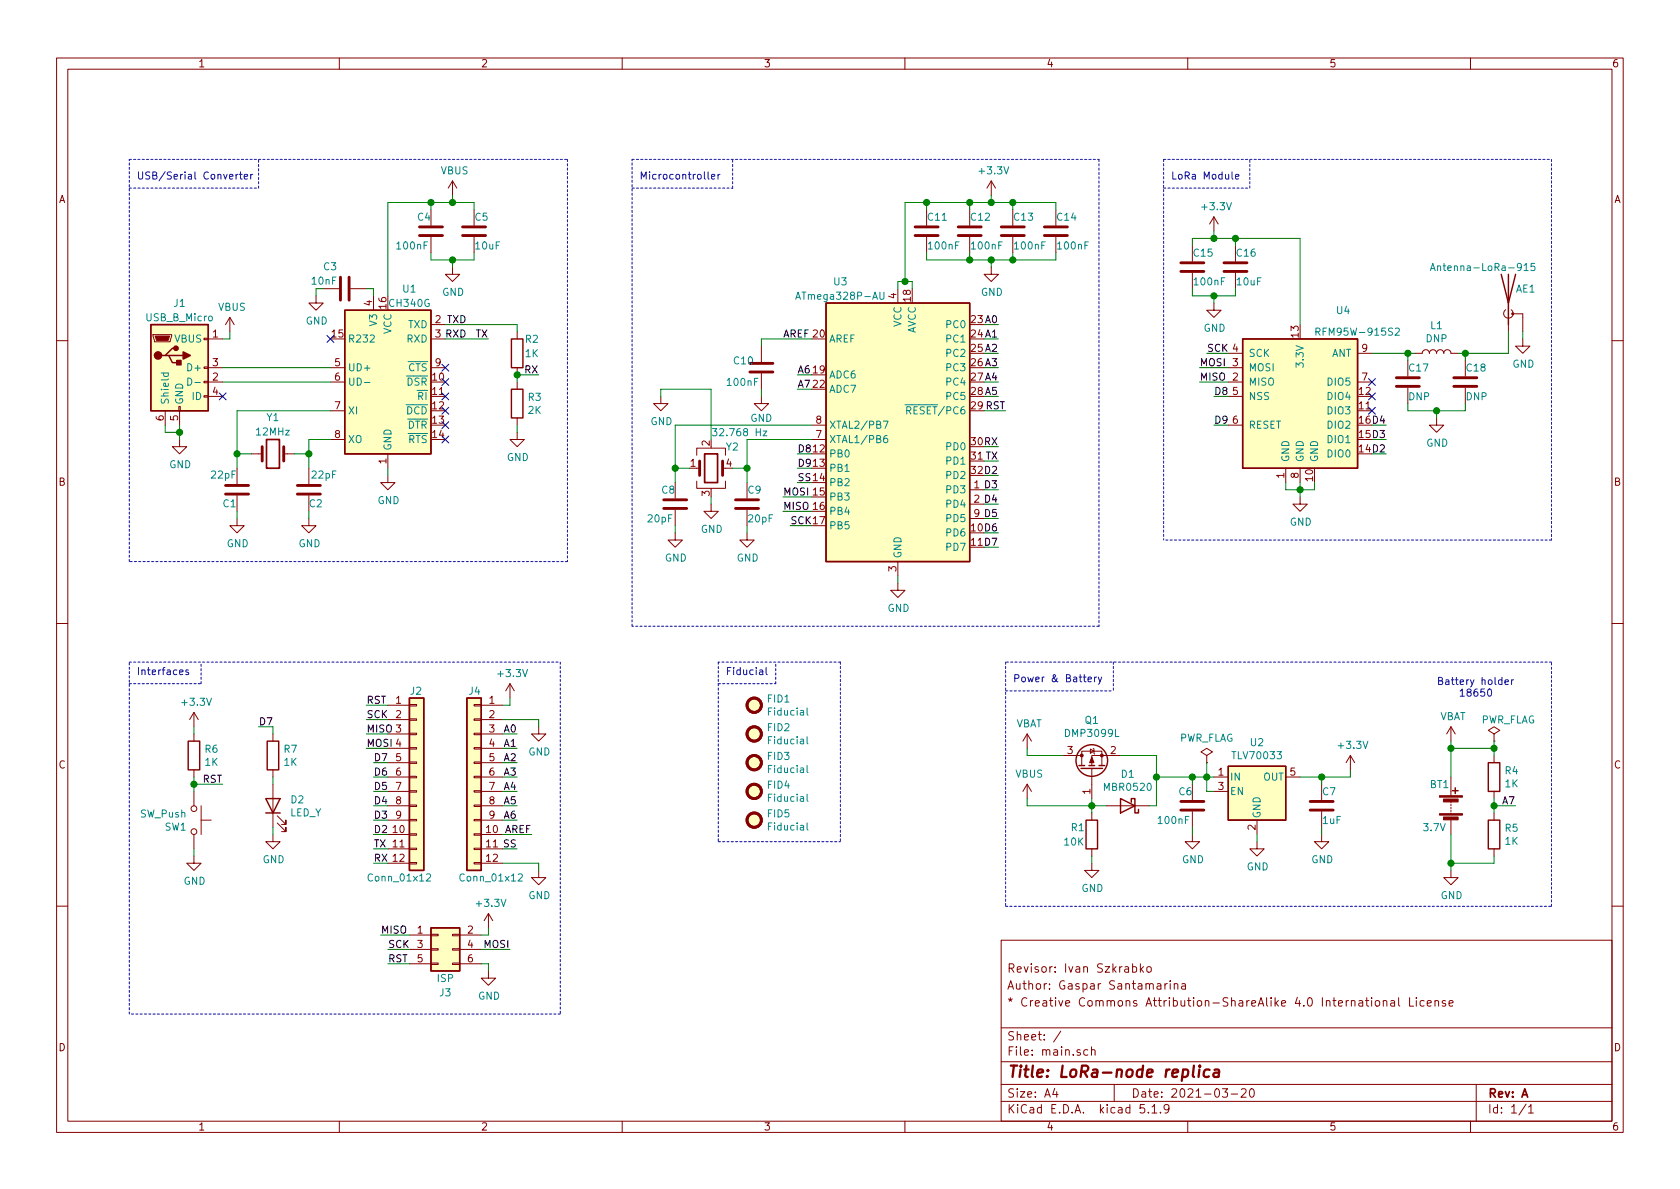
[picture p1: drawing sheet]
EESchema Schematic File Version 4
EELAYER 30 0
EELAYER END
$Descr A4 11693 8268
encoding utf-8
Sheet 1 1
Title "LoRa-node replica"
Date "2021-03-20"
Rev "A"
Comp ""
Comment1 "* Creative Commons Attribution-ShareAlike 4.0 International License"
Comment2 "Author: Gaspar Santamarina"
Comment3 "Revisor: Ivan Szkrabko"
Comment4 ""
$EndDescr
$Comp
L RF_Module:RFM95W-915S2 U4
U 1 1
P 9050 2750
F 0 "U4" H 9350 3350 50  0000 C CNN
F 1 "RFM95W-915S2" H 9450 3200 50  0000 C CNN
F 2 "RF_Module:HOPERF_RFM9XW_SMD" H 5750 4400 50  0001 C CNN
F 3 "https://www.hoperf.com/data/upload/portal/20181127/5bfcbea20e9ef.pdf" H 5750 4400 50  0001 C CNN
	1    9050 2750
	1    0    0    -1  
$EndComp
$Comp
L MCU_Microchip_ATmega:ATmega328P-AU U3
U 1 1
P 6250 3500
F 0 "U3" H 5850 5050 50  0000 C CNN
F 1 "ATmega328P-AU" H 5850 4950 50  0000 C CNN
F 2 "Package_QFP:TQFP-32_7x7mm_P0.8mm" H 6250 3500 50  0001 C CIN
F 3 "http://ww1.microchip.com/downloads/en/DeviceDoc/ATmega328_P%20AVR%20MCU%20with%20picoPower%20Technology%20Data%20Sheet%2040001984A.pdf" H 6250 3500 50  0001 C CNN
F 4 "ATMEGA328P-AU-ND" H 6250 3500 50  0001 C CNN "Digikey PN"
	1    6250 3500
	1    0    0    -1  
$EndComp
$Comp
L power:GND #PWR026
U 1 1
P 6250 4050
F 0 "#PWR026" H 6250 3800 50  0001 C CNN
F 1 "GND" H 6255 3877 50  0000 C CNN
F 2 "" H 6250 4050 50  0001 C CNN
F 3 "" H 6250 4050 50  0001 C CNN
	1    6250 4050
	1    0    0    -1  
$EndComp
Wire Wire Line
	6250 4050 6250 4000
$Comp
L power:+3.3V #PWR027
U 1 1
P 6900 1350
F 0 "#PWR027" H 6900 1200 50  0001 C CNN
F 1 "+3.3V" H 6915 1523 50  0000 C CNN
F 2 "" H 6900 1350 50  0001 C CNN
F 3 "" H 6900 1350 50  0001 C CNN
	1    6900 1350
	1    0    0    -1  
$EndComp
Wire Wire Line
	6350 2000 6350 1950
Wire Wire Line
	6250 1950 6250 2000
$Comp
L Device:C C10
U 1 1
P 5300 2550
F 0 "C10" H 5100 2600 50  0000 L CNN
F 1 "100nF" H 5050 2450 50  0000 L CNN
F 2 "Capacitor_SMD:C_0805_2012Metric_Pad1.18x1.45mm_HandSolder" H 5338 2400 50  0001 C CNN
F 3 "~" H 5300 2550 50  0001 C CNN
	1    5300 2550
	1    0    0    -1  
$EndComp
$Comp
L power:GND #PWR025
U 1 1
P 5300 2750
F 0 "#PWR025" H 5300 2500 50  0001 C CNN
F 1 "GND" H 5300 2600 50  0000 C CNN
F 2 "" H 5300 2750 50  0001 C CNN
F 3 "" H 5300 2750 50  0001 C CNN
	1    5300 2750
	1    0    0    -1  
$EndComp
Wire Wire Line
	5300 2750 5300 2700
$Comp
L Device:C C11
U 1 1
P 6450 1600
F 0 "C11" H 6450 1700 50  0000 L CNN
F 1 "100nF" H 6450 1500 50  0000 L CNN
F 2 "Capacitor_SMD:C_0805_2012Metric_Pad1.18x1.45mm_HandSolder" H 6488 1450 50  0001 C CNN
F 3 "~" H 6450 1600 50  0001 C CNN
	1    6450 1600
	1    0    0    -1  
$EndComp
$Comp
L Device:C C12
U 1 1
P 6750 1600
F 0 "C12" H 6750 1700 50  0000 L CNN
F 1 "100nF" H 6750 1500 50  0000 L CNN
F 2 "Capacitor_SMD:C_0805_2012Metric_Pad1.18x1.45mm_HandSolder" H 6788 1450 50  0001 C CNN
F 3 "~" H 6750 1600 50  0001 C CNN
	1    6750 1600
	1    0    0    -1  
$EndComp
$Comp
L Device:C C13
U 1 1
P 7050 1600
F 0 "C13" H 7050 1700 50  0000 L CNN
F 1 "100nF" H 7050 1500 50  0000 L CNN
F 2 "Capacitor_SMD:C_0805_2012Metric_Pad1.18x1.45mm_HandSolder" H 7088 1450 50  0001 C CNN
F 3 "~" H 7050 1600 50  0001 C CNN
	1    7050 1600
	1    0    0    -1  
$EndComp
$Comp
L Device:C C14
U 1 1
P 7350 1600
F 0 "C14" H 7350 1700 50  0000 L CNN
F 1 "100nF" H 7350 1500 50  0000 L CNN
F 2 "Capacitor_SMD:C_0805_2012Metric_Pad1.18x1.45mm_HandSolder" H 7388 1450 50  0001 C CNN
F 3 "~" H 7350 1600 50  0001 C CNN
	1    7350 1600
	1    0    0    -1  
$EndComp
$Comp
L power:GND #PWR028
U 1 1
P 6900 1850
F 0 "#PWR028" H 6900 1600 50  0001 C CNN
F 1 "GND" H 6905 1677 50  0000 C CNN
F 2 "" H 6900 1850 50  0001 C CNN
F 3 "" H 6900 1850 50  0001 C CNN
	1    6900 1850
	1    0    0    -1  
$EndComp
Wire Wire Line
	6250 1950 6300 1950
Wire Wire Line
	6300 1950 6300 1400
Connection ~ 6300 1950
Wire Wire Line
	6300 1950 6350 1950
Wire Wire Line
	6300 1400 6450 1400
Wire Wire Line
	6450 1800 6450 1750
Wire Wire Line
	6450 1450 6450 1400
Wire Wire Line
	6450 1400 6750 1400
Wire Wire Line
	7350 1400 7350 1450
Connection ~ 6450 1400
Wire Wire Line
	6450 1800 6750 1800
Wire Wire Line
	7350 1800 7350 1750
Wire Wire Line
	7050 1450 7050 1400
Connection ~ 7050 1400
Wire Wire Line
	7050 1400 7350 1400
Wire Wire Line
	6750 1450 6750 1400
Connection ~ 6750 1400
Wire Wire Line
	6750 1400 6900 1400
Wire Wire Line
	6750 1750 6750 1800
Connection ~ 6750 1800
Wire Wire Line
	6750 1800 6900 1800
Wire Wire Line
	7050 1750 7050 1800
Connection ~ 7050 1800
Wire Wire Line
	7050 1800 7350 1800
Wire Wire Line
	6900 1850 6900 1800
Connection ~ 6900 1800
Wire Wire Line
	6900 1800 7050 1800
Wire Wire Line
	6900 1350 6900 1400
Connection ~ 6900 1400
Wire Wire Line
	6900 1400 7050 1400
$Comp
L Device:L L1
U 1 1
P 10000 2450
F 0 "L1" V 10190 2450 50  0000 C CNN
F 1 "DNP" V 10099 2450 50  0000 C CNN
F 2 "Inductor_SMD:L_0805_2012Metric_Pad1.15x1.40mm_HandSolder" H 10000 2450 50  0001 C CNN
F 3 "~" H 10000 2450 50  0001 C CNN
	1    10000 2450
	0    -1   -1   0   
$EndComp
Text Label 7000 2850 2    50   ~ 0
RST
Text Label 5550 3350 0    50   ~ 0
SS
Text Label 5450 3550 0    50   ~ 0
MISO
Text Label 5450 3450 0    50   ~ 0
MOSI
Text Label 5500 3650 0    50   ~ 0
SCK
$Comp
L Device:C C17
U 1 1
P 9800 2650
F 0 "C17" H 9800 2750 50  0000 L CNN
F 1 "DNP" H 9800 2550 50  0000 L CNN
F 2 "Capacitor_SMD:C_0805_2012Metric_Pad1.18x1.45mm_HandSolder" H 9838 2500 50  0001 C CNN
F 3 "~" H 9800 2650 50  0001 C CNN
	1    9800 2650
	1    0    0    -1  
$EndComp
$Comp
L Device:C C18
U 1 1
P 10200 2650
F 0 "C18" H 10200 2750 50  0000 L CNN
F 1 "DNP" H 10200 2550 50  0000 L CNN
F 2 "Capacitor_SMD:C_0805_2012Metric_Pad1.18x1.45mm_HandSolder" H 10238 2500 50  0001 C CNN
F 3 "~" H 10200 2650 50  0001 C CNN
	1    10200 2650
	1    0    0    -1  
$EndComp
Wire Wire Line
	9850 2450 9800 2450
Wire Wire Line
	9800 2450 9800 2500
Wire Wire Line
	9550 2450 9800 2450
Connection ~ 9800 2450
Wire Wire Line
	10150 2450 10200 2450
Wire Wire Line
	10200 2450 10200 2500
$Comp
L power:GND #PWR040
U 1 1
P 10600 2350
F 0 "#PWR040" H 10600 2100 50  0001 C CNN
F 1 "GND" H 10605 2177 50  0000 C CNN
F 2 "" H 10600 2350 50  0001 C CNN
F 3 "" H 10600 2350 50  0001 C CNN
	1    10600 2350
	1    0    0    -1  
$EndComp
$Comp
L power:GND #PWR036
U 1 1
P 10000 2900
F 0 "#PWR036" H 10000 2650 50  0001 C CNN
F 1 "GND" H 10005 2727 50  0000 C CNN
F 2 "" H 10000 2900 50  0001 C CNN
F 3 "" H 10000 2900 50  0001 C CNN
	1    10000 2900
	1    0    0    -1  
$EndComp
Wire Wire Line
	9800 2800 9800 2850
Wire Wire Line
	9800 2850 10000 2850
Wire Wire Line
	10200 2850 10200 2800
Connection ~ 10000 2850
Wire Wire Line
	10000 2850 10200 2850
Wire Wire Line
	10000 2900 10000 2850
$Comp
L Device:C C15
U 1 1
P 8300 1850
F 0 "C15" H 8300 1950 50  0000 L CNN
F 1 "100nF" H 8300 1750 50  0000 L CNN
F 2 "Capacitor_SMD:C_0805_2012Metric_Pad1.18x1.45mm_HandSolder" H 8338 1700 50  0001 C CNN
F 3 "~" H 8300 1850 50  0001 C CNN
	1    8300 1850
	1    0    0    -1  
$EndComp
$Comp
L Device:C C16
U 1 1
P 8600 1850
F 0 "C16" H 8600 1950 50  0000 L CNN
F 1 "10uF" H 8600 1750 50  0000 L CNN
F 2 "Capacitor_SMD:C_0805_2012Metric_Pad1.18x1.45mm_HandSolder" H 8638 1700 50  0001 C CNN
F 3 "~" H 8600 1850 50  0001 C CNN
	1    8600 1850
	1    0    0    -1  
$EndComp
Wire Wire Line
	8300 1700 8300 1650
Wire Wire Line
	8600 2000 8600 2050
Wire Wire Line
	8300 2050 8300 2000
Wire Wire Line
	8600 1650 8600 1700
Wire Wire Line
	8600 2050 8450 2050
$Comp
L power:GND #PWR032
U 1 1
P 8450 2100
F 0 "#PWR032" H 8450 1850 50  0001 C CNN
F 1 "GND" H 8455 1927 50  0000 C CNN
F 2 "" H 8450 2100 50  0001 C CNN
F 3 "" H 8450 2100 50  0001 C CNN
	1    8450 2100
	1    0    0    -1  
$EndComp
Wire Wire Line
	8450 2100 8450 2050
Connection ~ 8450 2050
Wire Wire Line
	8450 2050 8300 2050
Wire Wire Line
	9050 2250 9050 1650
Text Label 5550 2600 0    50   ~ 0
A6
Text Label 5550 2700 0    50   ~ 0
A7
Text Label 6950 3200 2    50   ~ 0
TX
Text Label 6950 3100 2    50   ~ 0
RX
Text Label 6950 3300 2    50   ~ 0
D2
Text Label 6950 3400 2    50   ~ 0
D3
Text Label 6950 3500 2    50   ~ 0
D4
Text Label 6950 3600 2    50   ~ 0
D5
Text Label 6950 3700 2    50   ~ 0
D6
Text Label 6950 3800 2    50   ~ 0
D7
Text Label 6950 2250 2    50   ~ 0
A0
Text Label 6950 2350 2    50   ~ 0
A1
Text Label 6950 2450 2    50   ~ 0
A2
Text Label 6950 2550 2    50   ~ 0
A3
Text Label 6950 2650 2    50   ~ 0
A4
Text Label 6950 2750 2    50   ~ 0
A5
Text Label 8450 2750 0    50   ~ 0
D8
Text Label 8350 2650 0    50   ~ 0
MISO
Text Label 8350 2550 0    50   ~ 0
MOSI
Text Label 8400 2450 0    50   ~ 0
SCK
Text Label 5550 3150 0    50   ~ 0
D8
$Comp
L Device:C C2
U 1 1
P 2150 3400
F 0 "C2" H 2050 3500 50  0000 L CNN
F 1 "22pF" H 1950 3300 50  0000 L CNN
F 2 "Capacitor_SMD:C_0805_2012Metric_Pad1.18x1.45mm_HandSolder" H 2188 3250 50  0001 C CNN
F 3 "~" H 2150 3400 50  0001 C CNN
	1    2150 3400
	-1   0    0    1   
$EndComp
$Comp
L Device:Crystal Y1
U 1 1
P 1900 3150
F 0 "Y1" H 1900 2900 50  0000 C CNN
F 1 "12MHz" H 1900 3000 50  0000 C CNN
F 2 "Crystal:Crystal_SMD_HC49-SD" H 1900 3150 50  0001 C CNN
F 3 "~" H 1900 3150 50  0001 C CNN
F 4 "1923-1541-1-ND " H 1900 3150 50  0001 C CNN "Digikey PN"
	1    1900 3150
	-1   0    0    1   
$EndComp
Wire Wire Line
	2050 3150 2150 3150
Wire Wire Line
	2150 3150 2150 3250
Wire Wire Line
	1750 3150 1650 3150
Wire Wire Line
	1650 3150 1650 3250
Wire Wire Line
	1650 2850 2300 2850
Connection ~ 1650 3150
$Comp
L power:GND #PWR010
U 1 1
P 2700 3300
F 0 "#PWR010" H 2700 3050 50  0001 C CNN
F 1 "GND" H 2705 3127 50  0000 C CNN
F 2 "" H 2700 3300 50  0001 C CNN
F 3 "" H 2700 3300 50  0001 C CNN
	1    2700 3300
	1    0    0    -1  
$EndComp
Wire Wire Line
	2700 3300 2700 3250
$Comp
L power:GND #PWR04
U 1 1
P 2150 3600
F 0 "#PWR04" H 2150 3350 50  0001 C CNN
F 1 "GND" H 2155 3427 50  0000 C CNN
F 2 "" H 2150 3600 50  0001 C CNN
F 3 "" H 2150 3600 50  0001 C CNN
	1    2150 3600
	1    0    0    -1  
$EndComp
$Comp
L power:GND #PWR03
U 1 1
P 1650 3600
F 0 "#PWR03" H 1650 3350 50  0001 C CNN
F 1 "GND" H 1655 3427 50  0000 C CNN
F 2 "" H 1650 3600 50  0001 C CNN
F 3 "" H 1650 3600 50  0001 C CNN
	1    1650 3600
	1    0    0    -1  
$EndComp
Wire Wire Line
	1650 3600 1650 3550
Wire Wire Line
	2150 3600 2150 3550
$Comp
L Connector:USB_B_Micro J1
U 1 1
P 1250 2550
F 0 "J1" H 1250 3000 50  0000 C CNN
F 1 "USB_B_Micro" H 1250 2900 50  0000 C CNN
F 2 "Connector_USB:USB_Micro-B_Molex_47346-0001" H 1400 2500 50  0001 C CNN
F 3 "~" H 1400 2500 50  0001 C CNN
F 4 "WM17141CT-ND" H 1250 2550 50  0001 C CNN "Digikey PN"
	1    1250 2550
	1    0    0    -1  
$EndComp
Wire Wire Line
	2300 2550 1550 2550
$Comp
L power:GND #PWR01
U 1 1
P 1250 3050
F 0 "#PWR01" H 1250 2800 50  0001 C CNN
F 1 "GND" H 1255 2877 50  0000 C CNN
F 2 "" H 1250 3050 50  0001 C CNN
F 3 "" H 1250 3050 50  0001 C CNN
	1    1250 3050
	1    0    0    -1  
$EndComp
Wire Wire Line
	1150 2950 1150 3000
Wire Wire Line
	1150 3000 1250 3000
Wire Wire Line
	1250 3000 1250 2950
Wire Wire Line
	1250 3050 1250 3000
Connection ~ 1250 3000
Wire Wire Line
	1550 2650 2300 2650
Text Label 3400 2350 2    50   ~ 0
TX
Text Label 3750 2600 2    50   ~ 0
RX
$Comp
L Device:C C3
U 1 1
P 2400 2000
F 0 "C3" V 2550 2050 50  0000 L CNN
F 1 "10nF" V 2450 2050 50  0000 L CNN
F 2 "Capacitor_SMD:C_0805_2012Metric_Pad1.18x1.45mm_HandSolder" H 2438 1850 50  0001 C CNN
F 3 "~" H 2400 2000 50  0001 C CNN
	1    2400 2000
	0    -1   -1   0   
$EndComp
$Comp
L power:+3.3V #PWR031
U 1 1
P 8450 1600
F 0 "#PWR031" H 8450 1450 50  0001 C CNN
F 1 "+3.3V" H 8465 1773 50  0000 C CNN
F 2 "" H 8450 1600 50  0001 C CNN
F 3 "" H 8450 1600 50  0001 C CNN
	1    8450 1600
	1    0    0    -1  
$EndComp
Wire Wire Line
	8300 1650 8450 1650
Wire Wire Line
	8600 1650 9050 1650
Connection ~ 8600 1650
Wire Wire Line
	8450 1650 8450 1600
Connection ~ 8450 1650
Wire Wire Line
	8450 1650 8600 1650
$Comp
L power:GND #PWR034
U 1 1
P 9050 3450
F 0 "#PWR034" H 9050 3200 50  0001 C CNN
F 1 "GND" H 9055 3277 50  0000 C CNN
F 2 "" H 9050 3450 50  0001 C CNN
F 3 "" H 9050 3450 50  0001 C CNN
	1    9050 3450
	1    0    0    -1  
$EndComp
Wire Wire Line
	9050 3450 9050 3400
Wire Wire Line
	8950 3350 8950 3400
Wire Wire Line
	8950 3400 9050 3400
Connection ~ 9050 3400
Wire Wire Line
	9050 3400 9050 3350
Wire Wire Line
	9050 3400 9150 3400
Wire Wire Line
	9150 3400 9150 3350
$Comp
L power:VBUS #PWR02
U 1 1
P 1600 2300
F 0 "#PWR02" H 1600 2150 50  0001 C CNN
F 1 "VBUS" H 1615 2473 50  0000 C CNN
F 2 "" H 1600 2300 50  0001 C CNN
F 3 "" H 1600 2300 50  0001 C CNN
	1    1600 2300
	1    0    0    -1  
$EndComp
Wire Wire Line
	1550 2350 1600 2350
Wire Wire Line
	1600 2350 1600 2300
Wire Wire Line
	5650 3150 5550 3150
Wire Wire Line
	5650 3350 5550 3350
Wire Wire Line
	5650 3550 5450 3550
Wire Wire Line
	5650 3650 5500 3650
Wire Wire Line
	6850 2250 6950 2250
Wire Wire Line
	6850 2350 6950 2350
Wire Wire Line
	6850 2450 6950 2450
Wire Wire Line
	6850 2550 6950 2550
Wire Wire Line
	6850 2650 6950 2650
Wire Wire Line
	6850 2750 6950 2750
Wire Wire Line
	6850 2850 7000 2850
Wire Wire Line
	6850 3300 6950 3300
Wire Wire Line
	6850 3400 6950 3400
Wire Wire Line
	6850 3500 6950 3500
Wire Wire Line
	6850 3600 6950 3600
Wire Wire Line
	6850 3700 6950 3700
Wire Wire Line
	6850 3800 6950 3800
Wire Wire Line
	8550 2750 8450 2750
NoConn ~ 1550 2750
NoConn ~ 9550 2650
NoConn ~ 9550 2750
NoConn ~ 9550 2850
NoConn ~ 3100 2550
NoConn ~ 3100 2650
NoConn ~ 3100 2750
NoConn ~ 3100 2850
NoConn ~ 3100 2950
NoConn ~ 3100 3050
NoConn ~ 2300 2350
Wire Wire Line
	5650 2600 5550 2600
Wire Wire Line
	5650 2700 5550 2700
Wire Wire Line
	5650 2350 5300 2350
Wire Wire Line
	5300 2350 5300 2400
$Comp
L power:GND #PWR05
U 1 1
P 2200 2050
F 0 "#PWR05" H 2200 1800 50  0001 C CNN
F 1 "GND" H 2205 1877 50  0000 C CNN
F 2 "" H 2200 2050 50  0001 C CNN
F 3 "" H 2200 2050 50  0001 C CNN
	1    2200 2050
	1    0    0    -1  
$EndComp
Wire Wire Line
	2200 2050 2200 2000
Wire Wire Line
	2250 2000 2200 2000
Wire Wire Line
	2600 2050 2600 2000
Wire Wire Line
	2600 2000 2550 2000
$Comp
L Device:C C5
U 1 1
P 3300 1600
F 0 "C5" H 3300 1700 50  0000 L CNN
F 1 "10uF" H 3300 1500 50  0000 L CNN
F 2 "Capacitor_SMD:C_0805_2012Metric_Pad1.18x1.45mm_HandSolder" H 3338 1450 50  0001 C CNN
F 3 "~" H 3300 1600 50  0001 C CNN
	1    3300 1600
	1    0    0    -1  
$EndComp
$Comp
L Device:C C4
U 1 1
P 3000 1600
F 0 "C4" H 2900 1700 50  0000 L CNN
F 1 "100nF" H 2750 1500 50  0000 L CNN
F 2 "Capacitor_SMD:C_0805_2012Metric_Pad1.18x1.45mm_HandSolder" H 3038 1450 50  0001 C CNN
F 3 "~" H 3000 1600 50  0001 C CNN
	1    3000 1600
	1    0    0    -1  
$EndComp
Wire Wire Line
	3000 1750 3000 1800
Wire Wire Line
	3000 1800 3150 1800
Wire Wire Line
	3300 1800 3300 1750
Wire Wire Line
	3300 1450 3300 1400
Wire Wire Line
	3000 1400 3000 1450
Wire Wire Line
	3300 1400 3150 1400
$Comp
L power:VBUS #PWR013
U 1 1
P 3150 1350
F 0 "#PWR013" H 3150 1200 50  0001 C CNN
F 1 "VBUS" H 3165 1523 50  0000 C CNN
F 2 "" H 3150 1350 50  0001 C CNN
F 3 "" H 3150 1350 50  0001 C CNN
	1    3150 1350
	1    0    0    -1  
$EndComp
Wire Wire Line
	3150 1400 3150 1350
Connection ~ 3150 1400
Wire Wire Line
	3150 1400 3000 1400
$Comp
L power:GND #PWR014
U 1 1
P 3150 1850
F 0 "#PWR014" H 3150 1600 50  0001 C CNN
F 1 "GND" H 3155 1677 50  0000 C CNN
F 2 "" H 3150 1850 50  0001 C CNN
F 3 "" H 3150 1850 50  0001 C CNN
	1    3150 1850
	1    0    0    -1  
$EndComp
Wire Wire Line
	3150 1850 3150 1800
Connection ~ 3150 1800
Wire Wire Line
	3150 1800 3300 1800
Wire Wire Line
	2700 1400 3000 1400
Wire Wire Line
	2700 1400 2700 2050
Connection ~ 3000 1400
$Comp
L Device:R R3
U 1 1
P 3600 2800
F 0 "R3" H 3670 2846 50  0000 L CNN
F 1 "2K" H 3670 2755 50  0000 L CNN
F 2 "Resistor_SMD:R_0805_2012Metric_Pad1.20x1.40mm_HandSolder" V 3530 2800 50  0001 C CNN
F 3 "~" H 3600 2800 50  0001 C CNN
	1    3600 2800
	1    0    0    -1  
$EndComp
$Comp
L Device:R R2
U 1 1
P 3600 2450
F 0 "R2" H 3650 2550 50  0000 L CNN
F 1 "1K" H 3650 2450 50  0000 L CNN
F 2 "Resistor_SMD:R_0805_2012Metric_Pad1.20x1.40mm_HandSolder" V 3530 2450 50  0001 C CNN
F 3 "~" H 3600 2450 50  0001 C CNN
	1    3600 2450
	1    0    0    -1  
$EndComp
Wire Wire Line
	3600 2650 3600 2600
Connection ~ 3600 2600
$Comp
L power:GND #PWR017
U 1 1
P 3600 3000
F 0 "#PWR017" H 3600 2750 50  0001 C CNN
F 1 "GND" H 3605 2827 50  0000 C CNN
F 2 "" H 3600 3000 50  0001 C CNN
F 3 "" H 3600 3000 50  0001 C CNN
	1    3600 3000
	1    0    0    -1  
$EndComp
Wire Wire Line
	3600 3000 3600 2950
Text Label 3250 2350 2    50   ~ 0
RXD
Text Label 3250 2250 2    50   ~ 0
TXD
Wire Wire Line
	3600 2300 3600 2250
Wire Wire Line
	3600 2600 3750 2600
Wire Wire Line
	3100 2350 3400 2350
Wire Wire Line
	3100 2250 3600 2250
Wire Wire Line
	1650 2850 1650 3150
$Comp
L Interface_USB:CH340G U1
U 1 1
P 2700 2650
F 0 "U1" H 2850 3300 50  0000 C CNN
F 1 "CH340G" H 2850 3200 50  0000 C CNN
F 2 "Package_SO:SOIC-16_3.9x9.9mm_P1.27mm" H 2750 2100 50  0001 L CNN
F 3 "http://www.datasheet5.com/pdf-local-2195953" H 2350 3450 50  0001 C CNN
	1    2700 2650
	1    0    0    -1  
$EndComp
Wire Wire Line
	2150 3150 2150 3050
Wire Wire Line
	2150 3050 2300 3050
Connection ~ 2150 3150
Wire Wire Line
	8550 2950 8450 2950
Text Label 8450 2950 0    50   ~ 0
D9
Connection ~ 5200 3250
Wire Wire Line
	5200 3250 5200 3350
Connection ~ 4700 3250
Wire Wire Line
	4700 3250 4700 3350
Wire Wire Line
	5200 3050 5200 3250
Wire Wire Line
	5650 3050 5200 3050
Wire Wire Line
	4700 2950 4700 3250
Wire Wire Line
	5650 2950 4700 2950
Wire Wire Line
	4800 3250 4700 3250
Wire Wire Line
	5100 3250 5200 3250
Wire Wire Line
	5200 3700 5200 3650
$Comp
L Device:C C8
U 1 1
P 4700 3500
F 0 "C8" H 4600 3600 50  0000 L CNN
F 1 "20pF" H 4500 3400 50  0000 L CNN
F 2 "Capacitor_SMD:C_0805_2012Metric_Pad1.18x1.45mm_HandSolder" H 4738 3350 50  0001 C CNN
F 3 "~" H 4700 3500 50  0001 C CNN
	1    4700 3500
	1    0    0    -1  
$EndComp
$Comp
L power:GND #PWR021
U 1 1
P 4700 3700
F 0 "#PWR021" H 4700 3450 50  0001 C CNN
F 1 "GND" H 4705 3527 50  0000 C CNN
F 2 "" H 4700 3700 50  0001 C CNN
F 3 "" H 4700 3700 50  0001 C CNN
	1    4700 3700
	1    0    0    -1  
$EndComp
Wire Wire Line
	4700 3700 4700 3650
$Comp
L power:GND #PWR024
U 1 1
P 5200 3700
F 0 "#PWR024" H 5200 3450 50  0001 C CNN
F 1 "GND" H 5205 3527 50  0000 C CNN
F 2 "" H 5200 3700 50  0001 C CNN
F 3 "" H 5200 3700 50  0001 C CNN
	1    5200 3700
	1    0    0    -1  
$EndComp
$Comp
L Device:C C9
U 1 1
P 5200 3500
F 0 "C9" H 5200 3600 50  0000 L CNN
F 1 "20pF" H 5200 3400 50  0000 L CNN
F 2 "Capacitor_SMD:C_0805_2012Metric_Pad1.18x1.45mm_HandSolder" H 5238 3350 50  0001 C CNN
F 3 "~" H 5200 3500 50  0001 C CNN
	1    5200 3500
	1    0    0    -1  
$EndComp
Wire Wire Line
	5650 3250 5550 3250
Text Label 5550 3250 0    50   ~ 0
D9
Text Label 5450 2350 0    50   ~ 0
AREF
Wire Notes Line
	3950 1100 3950 3900
Wire Notes Line
	3950 3900 900  3900
Wire Notes Line
	900  3900 900  1100
Wire Notes Line
	7650 4350 4400 4350
Wire Notes Line
	900  1100 3950 1100
Wire Notes Line
	4400 4350 4400 1100
Wire Notes Line
	7650 1100 7650 4350
Wire Notes Line
	4400 1100 7650 1100
Wire Notes Line
	10800 3750 8100 3750
Wire Notes Line
	8100 1100 10800 1100
Text Notes 4450 1250 0    50   ~ 0
Microcontroller
Text Notes 950  1250 0    50   ~ 0
USB/Serial Converter
Wire Notes Line
	900  1300 1800 1300
Wire Notes Line
	1800 1300 1800 1100
Wire Notes Line
	4400 1300 5100 1300
Wire Notes Line
	5100 1300 5100 1100
Text Notes 8150 1250 0    50   ~ 0
LoRa Module
Wire Notes Line
	8700 1300 8700 1100
Wire Notes Line
	8100 1300 8700 1300
Wire Notes Line
	8100 1100 8100 3750
Wire Notes Line
	10800 1100 10800 3750
$Comp
L Device:Battery BT1
U 1 1
P 10100 5600
F 0 "BT1" H 9950 5750 50  0000 L CNN
F 1 "3.7V" H 9900 5450 50  0000 L CNN
F 2 "Battery:BatteryHolder_MPD_BH-18650-PC2" V 10100 5660 50  0001 C CNN
F 3 "~" V 10100 5660 50  0001 C CNN
F 4 "BH-18650-PC-ND" H 10100 5600 50  0001 C CNN "Digikey PN"
	1    10100 5600
	1    0    0    -1  
$EndComp
$Comp
L Regulator_Linear:TLV70033_SOT23-5 U2
U 1 1
P 8750 5500
F 0 "U2" H 8750 5842 50  0000 C CNN
F 1 "TLV70033" H 8750 5751 50  0000 C CNN
F 2 "Package_TO_SOT_SMD:SOT-23-5" H 8750 5825 50  0001 C CIN
F 3 "http://www.ti.com/lit/ds/symlink/tlv700.pdf" H 8750 5550 50  0001 C CNN
F 4 "296-25276-1-ND " H 8750 5500 50  0001 C CNN "Digikey PN"
	1    8750 5500
	1    0    0    -1  
$EndComp
Wire Wire Line
	8450 5500 8400 5500
Wire Wire Line
	8400 5500 8400 5400
Wire Wire Line
	8400 5400 8450 5400
$Comp
L Device:C C6
U 1 1
P 8300 5600
F 0 "C6" H 8200 5700 50  0000 L CNN
F 1 "100nF" H 8050 5500 50  0000 L CNN
F 2 "Capacitor_SMD:C_0805_2012Metric_Pad1.18x1.45mm_HandSolder" H 8338 5450 50  0001 C CNN
F 3 "~" H 8300 5600 50  0001 C CNN
	1    8300 5600
	1    0    0    -1  
$EndComp
$Comp
L Device:C C7
U 1 1
P 9200 5600
F 0 "C7" H 9200 5700 50  0000 L CNN
F 1 "1uF" H 9200 5500 50  0000 L CNN
F 2 "Capacitor_SMD:C_0805_2012Metric_Pad1.18x1.45mm_HandSolder" H 9238 5450 50  0001 C CNN
F 3 "~" H 9200 5600 50  0001 C CNN
	1    9200 5600
	1    0    0    -1  
$EndComp
Wire Wire Line
	9050 5400 9200 5400
Wire Wire Line
	9200 5400 9200 5450
Wire Wire Line
	8300 5450 8300 5400
Connection ~ 8400 5400
$Comp
L Device:R R1
U 1 1
P 7600 5800
F 0 "R1" H 7450 5850 50  0000 L CNN
F 1 "10K" H 7400 5750 50  0000 L CNN
F 2 "Resistor_SMD:R_0805_2012Metric_Pad1.20x1.40mm_HandSolder" V 7530 5800 50  0001 C CNN
F 3 "~" H 7600 5800 50  0001 C CNN
	1    7600 5800
	1    0    0    -1  
$EndComp
$Comp
L power:VBUS #PWR08
U 1 1
P 7150 5550
F 0 "#PWR08" H 7150 5400 50  0001 C CNN
F 1 "VBUS" H 7165 5723 50  0000 C CNN
F 2 "" H 7150 5550 50  0001 C CNN
F 3 "" H 7150 5550 50  0001 C CNN
	1    7150 5550
	1    0    0    -1  
$EndComp
$Comp
L custom:VBAT #PWR07
U 1 1
P 7150 5200
F 0 "#PWR07" H 7150 5050 50  0001 C CNN
F 1 "VBAT" H 7165 5373 50  0000 C CNN
F 2 "" H 7150 5200 50  0001 C CNN
F 3 "" H 7150 5200 50  0001 C CNN
	1    7150 5200
	1    0    0    -1  
$EndComp
$Comp
L power:GND #PWR011
U 1 1
P 7600 6000
F 0 "#PWR011" H 7600 5750 50  0001 C CNN
F 1 "GND" H 7605 5827 50  0000 C CNN
F 2 "" H 7600 6000 50  0001 C CNN
F 3 "" H 7600 6000 50  0001 C CNN
	1    7600 6000
	1    0    0    -1  
$EndComp
Wire Wire Line
	7600 6000 7600 5950
Wire Wire Line
	7600 5650 7600 5600
Connection ~ 7600 5600
Wire Wire Line
	7600 5600 7600 5550
$Comp
L power:GND #PWR016
U 1 1
P 8300 5800
F 0 "#PWR016" H 8300 5550 50  0001 C CNN
F 1 "GND" H 8305 5627 50  0000 C CNN
F 2 "" H 8300 5800 50  0001 C CNN
F 3 "" H 8300 5800 50  0001 C CNN
	1    8300 5800
	1    0    0    -1  
$EndComp
Wire Wire Line
	8300 5800 8300 5750
Wire Wire Line
	8000 5600 8050 5600
Wire Wire Line
	8050 5600 8050 5400
Connection ~ 8050 5400
Wire Wire Line
	8050 5400 8050 5250
Wire Wire Line
	8050 5400 8300 5400
Connection ~ 8300 5400
Wire Wire Line
	8300 5400 8400 5400
Wire Wire Line
	7800 5250 8050 5250
Wire Wire Line
	7600 5600 7700 5600
$Comp
L power:+3.3V #PWR020
U 1 1
P 9400 5350
F 0 "#PWR020" H 9400 5200 50  0001 C CNN
F 1 "+3.3V" H 9415 5523 50  0000 C CNN
F 2 "" H 9400 5350 50  0001 C CNN
F 3 "" H 9400 5350 50  0001 C CNN
	1    9400 5350
	1    0    0    -1  
$EndComp
Wire Wire Line
	9200 5400 9400 5400
Wire Wire Line
	9400 5400 9400 5350
Connection ~ 9200 5400
$Comp
L power:GND #PWR018
U 1 1
P 8750 5850
F 0 "#PWR018" H 8750 5600 50  0001 C CNN
F 1 "GND" H 8755 5677 50  0000 C CNN
F 2 "" H 8750 5850 50  0001 C CNN
F 3 "" H 8750 5850 50  0001 C CNN
	1    8750 5850
	1    0    0    -1  
$EndComp
$Comp
L power:GND #PWR019
U 1 1
P 9200 5800
F 0 "#PWR019" H 9200 5550 50  0001 C CNN
F 1 "GND" H 9205 5627 50  0000 C CNN
F 2 "" H 9200 5800 50  0001 C CNN
F 3 "" H 9200 5800 50  0001 C CNN
	1    9200 5800
	1    0    0    -1  
$EndComp
Wire Wire Line
	9200 5800 9200 5750
Wire Wire Line
	8750 5850 8750 5800
Wire Wire Line
	7150 5250 7150 5200
Wire Wire Line
	7150 5250 7400 5250
Wire Wire Line
	7150 5550 7150 5600
Wire Wire Line
	7150 5600 7600 5600
$Comp
L custom:VBAT #PWR022
U 1 1
P 10100 5150
F 0 "#PWR022" H 10100 5000 50  0001 C CNN
F 1 "VBAT" H 10115 5323 50  0000 C CNN
F 2 "" H 10100 5150 50  0001 C CNN
F 3 "" H 10100 5150 50  0001 C CNN
	1    10100 5150
	1    0    0    -1  
$EndComp
Wire Wire Line
	10400 5600 10550 5600
$Comp
L power:GND #PWR023
U 1 1
P 10100 6050
F 0 "#PWR023" H 10100 5800 50  0001 C CNN
F 1 "GND" H 10105 5877 50  0000 C CNN
F 2 "" H 10100 6050 50  0001 C CNN
F 3 "" H 10100 6050 50  0001 C CNN
	1    10100 6050
	1    0    0    -1  
$EndComp
Text Label 10550 5600 2    50   ~ 0
A7
Wire Wire Line
	10400 5600 10400 5550
Connection ~ 10400 5600
Wire Wire Line
	10400 5650 10400 5600
$Comp
L Device:R R5
U 1 1
P 10400 5800
F 0 "R5" H 10470 5846 50  0000 L CNN
F 1 "1K" H 10470 5755 50  0000 L CNN
F 2 "Resistor_SMD:R_0805_2012Metric_Pad1.20x1.40mm_HandSolder" V 10330 5800 50  0001 C CNN
F 3 "~" H 10400 5800 50  0001 C CNN
	1    10400 5800
	1    0    0    -1  
$EndComp
$Comp
L Device:R R4
U 1 1
P 10400 5400
F 0 "R4" H 10470 5446 50  0000 L CNN
F 1 "1K" H 10470 5355 50  0000 L CNN
F 2 "Resistor_SMD:R_0805_2012Metric_Pad1.20x1.40mm_HandSolder" V 10330 5400 50  0001 C CNN
F 3 "~" H 10400 5400 50  0001 C CNN
	1    10400 5400
	1    0    0    -1  
$EndComp
Wire Wire Line
	10100 5200 10100 5400
Wire Wire Line
	10100 6000 10100 5800
Wire Wire Line
	10400 5950 10400 6000
Wire Wire Line
	10100 5200 10400 5200
Wire Wire Line
	10400 5200 10400 5250
Wire Wire Line
	10400 6000 10100 6000
Wire Notes Line
	7000 4600 7000 6300
Wire Notes Line
	7000 6300 10800 6300
Wire Notes Line
	10800 6300 10800 4600
Text Notes 7050 4750 0    50   ~ 0
Power & Battery
Wire Wire Line
	10100 6050 10100 6000
Connection ~ 10100 6000
Wire Wire Line
	10100 5200 10100 5150
Connection ~ 10100 5200
$Comp
L power:PWR_FLAG #FLG0101
U 1 1
P 8400 5300
F 0 "#FLG0101" H 8400 5375 50  0001 C CNN
F 1 "PWR_FLAG" H 8400 5473 50  0000 C CNN
F 2 "" H 8400 5300 50  0001 C CNN
F 3 "~" H 8400 5300 50  0001 C CNN
	1    8400 5300
	1    0    0    -1  
$EndComp
Wire Wire Line
	8400 5400 8400 5300
$Comp
L power:PWR_FLAG #FLG04
U 1 1
P 10400 5150
F 0 "#FLG04" H 10400 5225 50  0001 C CNN
F 1 "PWR_FLAG" H 10500 5300 50  0000 C CNN
F 2 "" H 10400 5150 50  0001 C CNN
F 3 "~" H 10400 5150 50  0001 C CNN
	1    10400 5150
	1    0    0    -1  
$EndComp
Wire Wire Line
	10400 5200 10400 5150
Connection ~ 10400 5200
Wire Notes Line
	7000 4800 7750 4800
Wire Notes Line
	7750 4600 7750 4800
$Comp
L Device:C C1
U 1 1
P 1650 3400
F 0 "C1" H 1650 3500 50  0000 L CNN
F 1 "22pF" H 1650 3300 50  0000 L CNN
F 2 "Capacitor_SMD:C_0805_2012Metric_Pad1.18x1.45mm_HandSolder" H 1688 3250 50  0001 C CNN
F 3 "~" H 1650 3400 50  0001 C CNN
	1    1650 3400
	-1   0    0    1   
$EndComp
Text Label 2700 6600 0    50   ~ 0
SCK
Wire Notes Line
	900  4750 1400 4750
Wire Notes Line
	1400 4750 1400 4600
Text Notes 950  4700 0    50   ~ 0
Interfaces
Wire Notes Line
	3900 4600 3900 7050
Wire Notes Line
	900  4600 3900 4600
Wire Notes Line
	900  7050 900  4600
Wire Notes Line
	3900 7050 900  7050
Wire Wire Line
	3600 5700 3500 5700
Wire Wire Line
	3500 5600 3600 5600
Wire Wire Line
	3600 5500 3500 5500
Wire Wire Line
	3600 5400 3500 5400
Wire Wire Line
	3600 5300 3500 5300
Wire Wire Line
	3600 5200 3500 5200
Wire Wire Line
	3600 5100 3500 5100
Wire Wire Line
	3750 5000 3500 5000
Wire Wire Line
	3750 5050 3750 5000
Wire Wire Line
	2550 5000 2700 5000
Wire Wire Line
	3550 4900 3500 4900
Wire Wire Line
	3550 4850 3550 4900
Text Label 3600 5700 2    50   ~ 0
A6
Wire Wire Line
	3500 5800 3700 5800
Wire Wire Line
	3500 5900 3600 5900
$Comp
L Connector_Generic:Conn_01x12 J4
U 1 1
P 3300 5400
F 0 "J4" H 3250 6000 50  0000 L CNN
F 1 "Conn_01x12" H 2950 4700 50  0000 L CNN
F 2 "Connector_PinHeader_2.54mm:PinHeader_1x12_P2.54mm_Vertical" H 3300 5400 50  0001 C CNN
F 3 "~" H 3300 5400 50  0001 C CNN
	1    3300 5400
	-1   0    0    -1  
$EndComp
Wire Wire Line
	2600 5900 2700 5900
Wire Wire Line
	2600 6000 2700 6000
$Comp
L power:GND #PWR041
U 1 1
P 3750 5050
F 0 "#PWR041" H 3750 4800 50  0001 C CNN
F 1 "GND" H 3755 4877 50  0000 C CNN
F 2 "" H 3750 5050 50  0001 C CNN
F 3 "" H 3750 5050 50  0001 C CNN
	1    3750 5050
	1    0    0    -1  
$EndComp
Text Label 3700 5800 2    50   ~ 0
AREF
$Comp
L power:+3.3V #PWR039
U 1 1
P 3550 4850
F 0 "#PWR039" H 3550 4700 50  0001 C CNN
F 1 "+3.3V" H 3565 5023 50  0000 C CNN
F 2 "" H 3550 4850 50  0001 C CNN
F 3 "" H 3550 4850 50  0001 C CNN
	1    3550 4850
	1    0    0    -1  
$EndComp
Text Label 3600 5600 2    50   ~ 0
A5
Text Label 3600 5500 2    50   ~ 0
A4
Text Label 3600 5400 2    50   ~ 0
A3
Text Label 3600 5300 2    50   ~ 0
A2
Text Label 3600 5200 2    50   ~ 0
A1
Text Label 3600 5100 2    50   ~ 0
A0
Text Label 3600 5900 2    50   ~ 0
SS
Text Label 2550 5000 0    50   ~ 0
SCK
Text Label 2550 5100 0    50   ~ 0
MISO
Text Label 2550 5200 0    50   ~ 0
MOSI
Text Label 2600 5300 0    50   ~ 0
D7
Text Label 2600 5400 0    50   ~ 0
D6
Text Label 2600 5500 0    50   ~ 0
D5
Text Label 2600 5600 0    50   ~ 0
D4
Text Label 2600 5700 0    50   ~ 0
D3
Wire Wire Line
	2600 5800 2700 5800
Wire Wire Line
	2600 5700 2700 5700
Wire Wire Line
	2600 5600 2700 5600
Wire Wire Line
	2600 5500 2700 5500
Wire Wire Line
	2600 5400 2700 5400
Wire Wire Line
	2600 5300 2700 5300
Wire Wire Line
	2700 4900 2550 4900
Text Label 2550 4900 0    50   ~ 0
RST
Text Label 2600 5800 0    50   ~ 0
D2
Text Label 2600 6000 0    50   ~ 0
RX
Text Label 2600 5900 0    50   ~ 0
TX
$Comp
L Connector_Generic:Conn_01x12 J2
U 1 1
P 2900 5400
F 0 "J2" H 2850 6000 50  0000 L CNN
F 1 "Conn_01x12" H 2550 4700 50  0000 L CNN
F 2 "Connector_PinHeader_2.54mm:PinHeader_1x12_P2.54mm_Vertical" H 2900 5400 50  0001 C CNN
F 3 "~" H 2900 5400 50  0001 C CNN
	1    2900 5400
	1    0    0    -1  
$EndComp
Wire Wire Line
	1800 5050 1900 5050
Text Label 1800 5050 0    50   ~ 0
D7
Wire Wire Line
	1900 5800 1900 5750
Wire Wire Line
	1900 5100 1900 5050
Wire Wire Line
	1900 5450 1900 5400
$Comp
L Device:R R7
U 1 1
P 1900 5250
F 0 "R7" H 1970 5296 50  0000 L CNN
F 1 "1K" H 1970 5205 50  0000 L CNN
F 2 "Resistor_SMD:R_0805_2012Metric_Pad1.20x1.40mm_HandSolder" V 1830 5250 50  0001 C CNN
F 3 "~" H 1900 5250 50  0001 C CNN
	1    1900 5250
	1    0    0    -1  
$EndComp
$Comp
L power:GND #PWR033
U 1 1
P 1900 5800
F 0 "#PWR033" H 1900 5550 50  0001 C CNN
F 1 "GND" H 1905 5627 50  0000 C CNN
F 2 "" H 1900 5800 50  0001 C CNN
F 3 "" H 1900 5800 50  0001 C CNN
	1    1900 5800
	1    0    0    -1  
$EndComp
Wire Wire Line
	1350 5100 1350 5050
$Comp
L power:+3.3V #PWR029
U 1 1
P 1350 5050
F 0 "#PWR029" H 1350 4900 50  0001 C CNN
F 1 "+3.3V" H 1365 5223 50  0000 C CNN
F 2 "" H 1350 5050 50  0001 C CNN
F 3 "" H 1350 5050 50  0001 C CNN
	1    1350 5050
	1    0    0    -1  
$EndComp
Wire Wire Line
	3400 6500 3400 6450
Wire Wire Line
	3350 6500 3400 6500
Wire Wire Line
	3400 6700 3350 6700
Wire Wire Line
	3400 6750 3400 6700
$Comp
L power:+3.3V #PWR037
U 1 1
P 3400 6450
F 0 "#PWR037" H 3400 6300 50  0001 C CNN
F 1 "+3.3V" H 3415 6623 50  0000 C CNN
F 2 "" H 3400 6450 50  0001 C CNN
F 3 "" H 3400 6450 50  0001 C CNN
	1    3400 6450
	1    0    0    -1  
$EndComp
$Comp
L power:GND #PWR038
U 1 1
P 3400 6750
F 0 "#PWR038" H 3400 6500 50  0001 C CNN
F 1 "GND" H 3405 6577 50  0000 C CNN
F 2 "" H 3400 6750 50  0001 C CNN
F 3 "" H 3400 6750 50  0001 C CNN
	1    3400 6750
	1    0    0    -1  
$EndComp
Text Label 3550 6600 2    50   ~ 0
MOSI
Text Label 2650 6500 0    50   ~ 0
MISO
Text Label 2700 6700 0    50   ~ 0
RST
Text Label 1550 5450 2    50   ~ 0
RST
Wire Wire Line
	1350 5450 1350 5500
Connection ~ 1350 5450
Wire Wire Line
	1350 5450 1550 5450
Wire Wire Line
	1350 5400 1350 5450
Wire Wire Line
	1350 5950 1350 5900
$Comp
L power:GND #PWR030
U 1 1
P 1350 5950
F 0 "#PWR030" H 1350 5700 50  0001 C CNN
F 1 "GND" H 1355 5777 50  0000 C CNN
F 2 "" H 1350 5950 50  0001 C CNN
F 3 "" H 1350 5950 50  0001 C CNN
	1    1350 5950
	1    0    0    -1  
$EndComp
$Comp
L Device:R R6
U 1 1
P 1350 5250
F 0 "R6" H 1420 5296 50  0000 L CNN
F 1 "1K" H 1420 5205 50  0000 L CNN
F 2 "Resistor_SMD:R_0805_2012Metric_Pad1.20x1.40mm_HandSolder" V 1280 5250 50  0001 C CNN
F 3 "~" H 1350 5250 50  0001 C CNN
	1    1350 5250
	1    0    0    -1  
$EndComp
$Comp
L Switch:SW_Push SW1
U 1 1
P 1350 5700
F 0 "SW1" V 1396 5652 50  0000 R CNN
F 1 "SW_Push" V 1305 5652 50  0000 R CNN
F 2 "Button_Switch_THT:SW_PUSH_6mm_H4.3mm" H 1350 5900 50  0001 C CNN
F 3 "~" H 1350 5900 50  0001 C CNN
	1    1350 5700
	0    1    1    0   
$EndComp
$Comp
L Connector_Generic:Conn_02x03_Odd_Even J3
U 1 1
P 3050 6600
F 0 "J3" H 3100 6300 50  0000 C CNN
F 1 "ISP" H 3100 6400 50  0000 C CNN
F 2 "Connector_PinHeader_2.54mm:PinHeader_2x03_P2.54mm_Vertical" H 3050 6600 50  0001 C CNN
F 3 "~" H 3050 6600 50  0001 C CNN
	1    3050 6600
	1    0    0    -1  
$EndComp
$Comp
L Device:LED D2
U 1 1
P 1900 5600
F 0 "D2" V 1939 5482 50  0000 R CNN
F 1 "LED_Y" V 1848 5482 50  0000 R CNN
F 2 "LED_SMD:LED_0805_2012Metric_Pad1.15x1.40mm_HandSolder" H 1900 5600 50  0001 C CNN
F 3 "~" H 1900 5600 50  0001 C CNN
	1    1900 5600
	0    -1   -1   0   
$EndComp
Wire Wire Line
	3350 6600 3550 6600
Wire Wire Line
	2850 6600 2700 6600
Wire Wire Line
	2650 6500 2850 6500
Wire Wire Line
	2700 6700 2850 6700
$Comp
L custom:DMP3099L Q1
U 1 1
P 7600 5350
F 0 "Q1" V 7942 5350 50  0000 C CNN
F 1 "DMP3099L" V 7851 5350 50  0000 C CNN
F 2 "Package_TO_SOT_SMD:SOT-23" H 7800 5275 50  0001 L CIN
F 3 "https://www.diodes.com/assets/Datasheets/DMP3099L.pdf" H 7600 5350 50  0001 L CNN
F 4 "DMP3099L-7DICT-ND" V 7600 5350 50  0001 C CNN "Digikey PN"
	1    7600 5350
	0    -1   -1   0   
$EndComp
$Comp
L Diode:MBR0520 D1
U 1 1
P 7850 5600
F 0 "D1" H 7850 5383 50  0000 C CNN
F 1 "MBR0520" H 7850 5474 50  0000 C CNN
F 2 "Diode_SMD:D_SOD-123" H 7850 5425 50  0001 C CNN
F 3 "http://www.mccsemi.com/up_pdf/MBR0520~MBR0580(SOD123).pdf" H 7850 5600 50  0001 C CNN
F 4 "MBR0520LT1GOSCT-ND " H 7850 5600 50  0001 C CNN "Digikey PN"
	1    7850 5600
	-1   0    0    1   
$EndComp
Wire Wire Line
	9550 3150 9650 3150
Wire Wire Line
	9550 3050 9650 3050
Wire Wire Line
	9550 2950 9650 2950
Text Label 9650 3150 2    50   ~ 0
D2
Text Label 9650 3050 2    50   ~ 0
D3
Text Label 9650 2950 2    50   ~ 0
D4
$Comp
L Device:Antenna_Shield AE1
U 1 1
P 10500 2100
F 0 "AE1" H 10550 2200 50  0000 L CNN
F 1 "Antenna-LoRa-915" H 9950 2350 50  0000 L CNN
F 2 "custom:antenna-lora-915" H 10500 2200 50  0001 C CNN
F 3 "~" H 10500 2200 50  0001 C CNN
	1    10500 2100
	1    0    0    -1  
$EndComp
Wire Wire Line
	10600 2350 10600 2300
Wire Wire Line
	10500 2300 10500 2450
Wire Wire Line
	10500 2450 10200 2450
Connection ~ 10200 2450
$Comp
L Device:Crystal_GND23 Y2
U 1 1
P 4950 3250
F 0 "Y2" H 5050 3400 50  0000 L CNN
F 1 "32.768 Hz" H 4950 3500 50  0000 L CNN
F 2 "Crystal:Crystal_SMD_Abracon_ABS25-4Pin_8.0x3.8mm" H 4950 3250 50  0001 C CNN
F 3 "~" H 4950 3250 50  0001 C CNN
F 4 "535-9166-1-ND" H 4950 3250 50  0001 C CNN "Digikey PN"
	1    4950 3250
	1    0    0    -1  
$EndComp
$Comp
L power:GND #PWR0101
U 1 1
P 4950 3500
F 0 "#PWR0101" H 4950 3250 50  0001 C CNN
F 1 "GND" H 4955 3327 50  0000 C CNN
F 2 "" H 4950 3500 50  0001 C CNN
F 3 "" H 4950 3500 50  0001 C CNN
	1    4950 3500
	1    0    0    -1  
$EndComp
Wire Wire Line
	4950 3500 4950 3450
$Comp
L power:GND #PWR0102
U 1 1
P 4600 2750
F 0 "#PWR0102" H 4600 2500 50  0001 C CNN
F 1 "GND" H 4605 2577 50  0000 C CNN
F 2 "" H 4600 2750 50  0001 C CNN
F 3 "" H 4600 2750 50  0001 C CNN
	1    4600 2750
	1    0    0    -1  
$EndComp
Wire Wire Line
	4950 3050 4950 2700
Wire Wire Line
	4950 2700 4600 2700
Wire Wire Line
	4600 2700 4600 2750
Wire Wire Line
	2550 5200 2700 5200
Wire Wire Line
	2550 5100 2700 5100
$Comp
L power:GND #PWR035
U 1 1
P 3750 6050
F 0 "#PWR035" H 3750 5800 50  0001 C CNN
F 1 "GND" H 3755 5877 50  0000 C CNN
F 2 "" H 3750 6050 50  0001 C CNN
F 3 "" H 3750 6050 50  0001 C CNN
	1    3750 6050
	1    0    0    -1  
$EndComp
Wire Wire Line
	3750 6000 3750 6050
Wire Wire Line
	3500 6000 3750 6000
Wire Notes Line
	10800 4600 7000 4600
Wire Wire Line
	6850 3200 6950 3200
Wire Wire Line
	6850 3100 6950 3100
Wire Wire Line
	8550 2450 8400 2450
Wire Wire Line
	5450 3450 5650 3450
Wire Wire Line
	8550 2550 8350 2550
Wire Wire Line
	8550 2650 8350 2650
Text Notes 10000 4850 0    50   ~ 0
Battery holder\n    18650
$Comp
L Mechanical:Fiducial FID1
U 1 1
P 5250 4900
F 0 "FID1" H 5335 4946 50  0000 L CNN
F 1 "Fiducial" H 5335 4855 50  0000 L CNN
F 2 "Fiducial:Fiducial_0.5mm_Mask1.5mm" H 5250 4900 50  0001 C CNN
F 3 "~" H 5250 4900 50  0001 C CNN
	1    5250 4900
	1    0    0    -1  
$EndComp
$Comp
L Mechanical:Fiducial FID2
U 1 1
P 5250 5100
F 0 "FID2" H 5335 5146 50  0000 L CNN
F 1 "Fiducial" H 5335 5055 50  0000 L CNN
F 2 "Fiducial:Fiducial_0.5mm_Mask1.5mm" H 5250 5100 50  0001 C CNN
F 3 "~" H 5250 5100 50  0001 C CNN
	1    5250 5100
	1    0    0    -1  
$EndComp
$Comp
L Mechanical:Fiducial FID3
U 1 1
P 5250 5300
F 0 "FID3" H 5335 5346 50  0000 L CNN
F 1 "Fiducial" H 5335 5255 50  0000 L CNN
F 2 "Fiducial:Fiducial_0.5mm_Mask1.5mm" H 5250 5300 50  0001 C CNN
F 3 "~" H 5250 5300 50  0001 C CNN
	1    5250 5300
	1    0    0    -1  
$EndComp
$Comp
L Mechanical:Fiducial FID4
U 1 1
P 5250 5500
F 0 "FID4" H 5335 5546 50  0000 L CNN
F 1 "Fiducial" H 5335 5455 50  0000 L CNN
F 2 "Fiducial:Fiducial_0.5mm_Mask1.5mm" H 5250 5500 50  0001 C CNN
F 3 "~" H 5250 5500 50  0001 C CNN
	1    5250 5500
	1    0    0    -1  
$EndComp
Wire Notes Line
	5850 4600 5000 4600
Text Notes 5050 4700 0    50   ~ 0
Fiducial
Wire Notes Line
	5000 4750 5400 4750
Wire Notes Line
	5400 4750 5400 4600
Wire Notes Line
	5000 5850 5850 5850
$Comp
L Mechanical:Fiducial FID5
U 1 1
P 5250 5700
F 0 "FID5" H 5335 5746 50  0000 L CNN
F 1 "Fiducial" H 5335 5655 50  0000 L CNN
F 2 "Fiducial:Fiducial_0.5mm_Mask1.5mm" H 5250 5700 50  0001 C CNN
F 3 "~" H 5250 5700 50  0001 C CNN
	1    5250 5700
	1    0    0    -1  
$EndComp
Wire Notes Line
	5850 4600 5850 5850
Wire Notes Line
	5000 4600 5000 5850
$EndSCHEMATC
